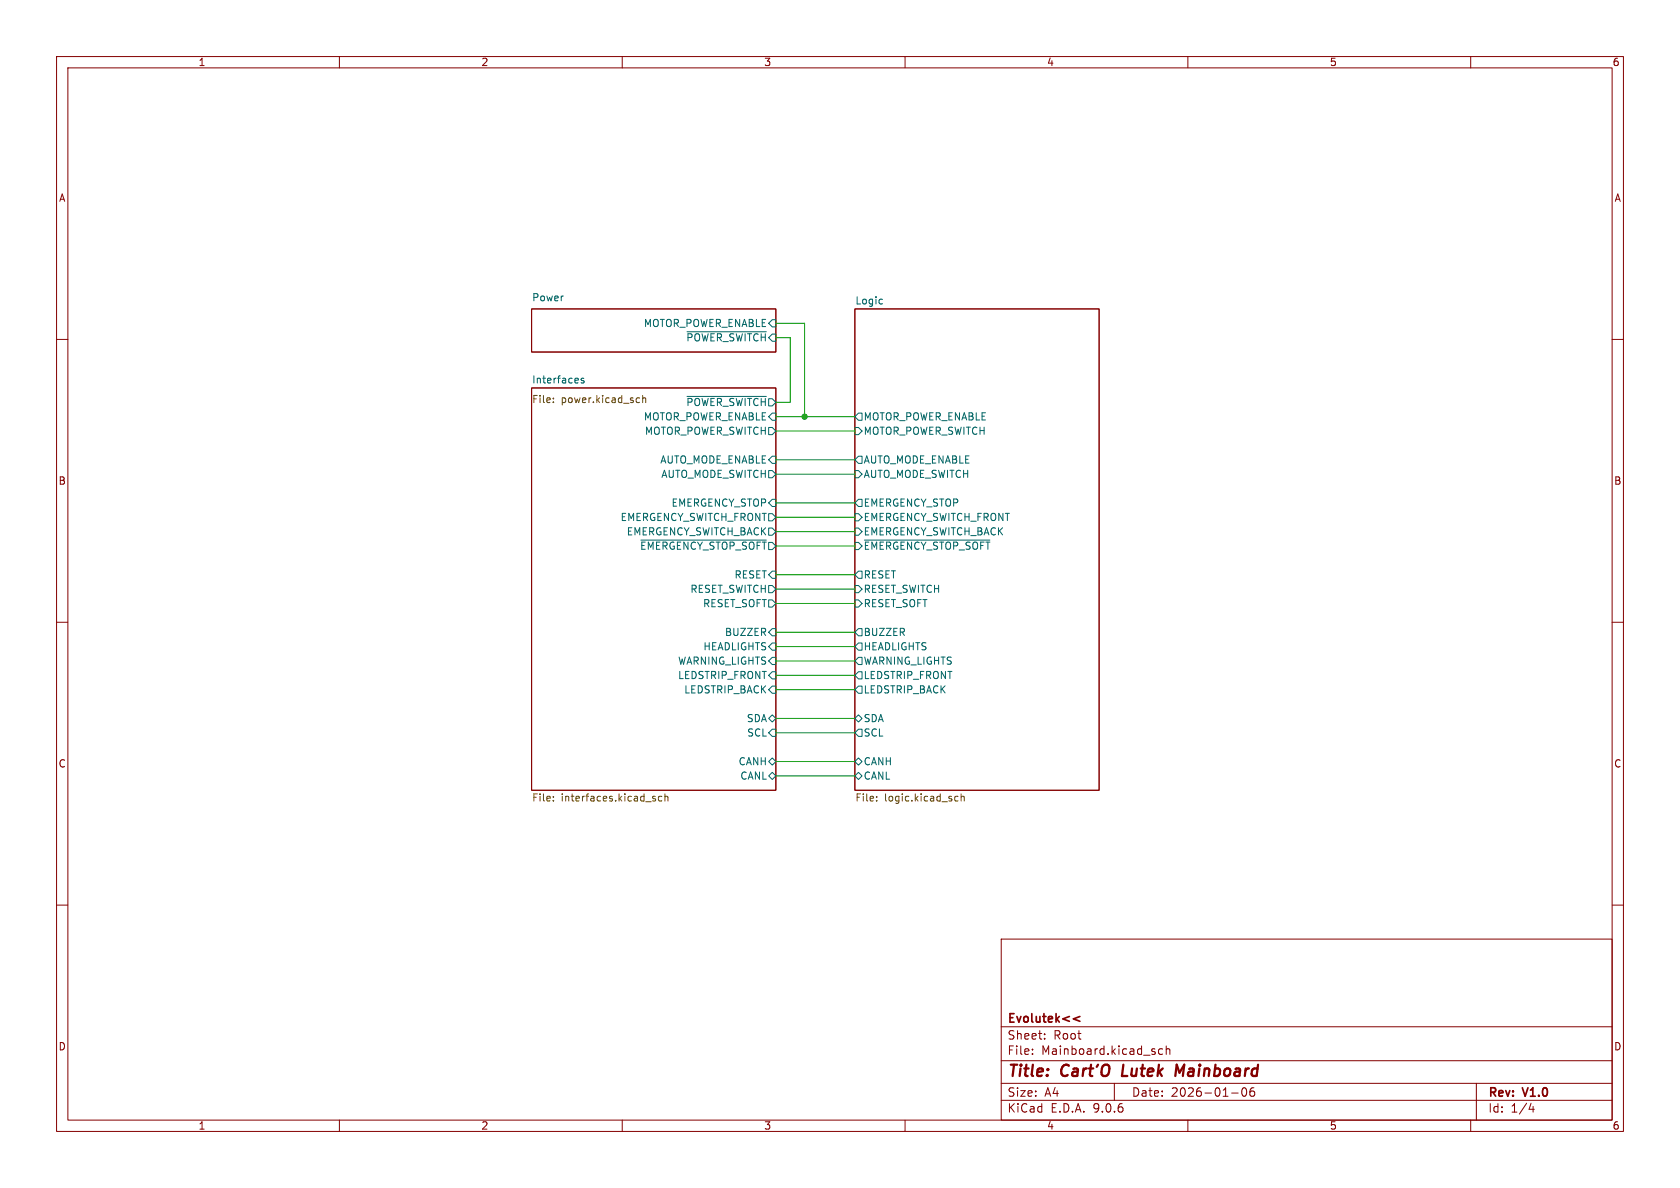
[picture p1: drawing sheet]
<svg xmlns="http://www.w3.org/2000/svg" width="297mm" height="210mm" viewBox="0 0 297 210" stroke-linecap="round" stroke-linejoin="round" font-family="sans-serif">
<g fill="none" stroke="#840000" stroke-width=".18">
<path d="M10 10h277v190h-277zM12 12h273v186h-273zM60 10v2M110 10v2M160 10v2M210 10v2M260 10v2M94 54.6h43.2v7.6h-43.2zM151.1 54.6h43.2v85.1h-43.2zM10 60h2M94 68.6h43.2v71.1h-43.2zM285 60h2"/>
<path d="M10 110h2M285 110h2M10 160h2M177 166h108v32h-108zM285 160h2M60 198v2M110 198v2M160 198v2M177 194.5h108M177 191.5h108M177 187.5h108M177 181.5h108"/>
<path d="M182.5 186.3v.1M182.5 185.5v.1M184.7 183.6v.1M184.7 182.8v.1M197 191.5v3M205.5 185.5l-.4-.1-.3 .3v.4l.2 .2h.5M206.2 185.5l.2-.1 .3 .1 .1 .9M206.2 184.9v1.5M210 198v2M217.7 193.2h1.2M219.7 192.4l.2-.1a.81 .81 0 0 1 .6 .6 .81 .81 0 0 1-.3 .8l-.2 .1a.81 .81 0 0 1-.3-1.4zM221.7 192.3a.59 .59 0 0 0-.7 .6v.6l.1 .2 .4 .1 .2-.1 .1-.5-.1-.3h-.5l-.2 .3"/>
<path d="M260 198v2M261 191.5v6.5M270.7 195l-.4 1.1h.9M271 195.6v1"/>
</g>
<path d="M198.6 188.2l-.3 2h1M209.4 188.2l-.9 1.4-.5-1.4-.2 2" fill="none" stroke="#840000" stroke-width=".4"/>
<path d="M190.9 179.7l-1.1 .4 1.1 .4" fill="none" stroke="#840000" stroke-width=".3"/>
<g fill="none" stroke="#006464" stroke-width=".18">
<path d="M121.5 58.6h14M136.5 56.5h.7v1.3h-.7l-.6-.6zM155.9 52.9h.1M156 53.7h-.1M103.2 66.9h-.3l-.2 .1 .1 .2 .4 .1v.3h-.5M121.5 70.1h14M135.9 75.6h.6l.7 .6-.7 .6h-.6zM136.5 73h.7v1.3h-.7l-.6-.6zM151.1 75.6h.7l.6 .6-.6 .6h-.7zM151.8 73h.6v1.3h-.6l-.7-.6zM113.3 95.5h22.2M135.9 83.2h.6l.7 .6-.7 .7h-.6z"/>
<path d="M135.9 90.8h.6l.7 .6-.7 .7h-.6zM135.9 93.3h.6l.7 .7-.7 .6h-.6zM136.5 88.3h.7v1.2h-.7l-.6-.6zM136.5 80.6h.7v1.3h-.7l-.6-.6zM151.1 83.2h.7l.6 .6-.6 .7h-.7zM151.1 95.9h.7l.6 .6-.6 .7h-.7zM151.1 90.8h.7l.6 .6-.6 .7h-.7zM151.1 93.3h.7l.6 .7-.6 .6h-.7zM151.8 88.3h.6v1.2h-.6l-.7-.6zM151.8 80.6h.6v1.3h-.6l-.7-.6zM152.8 95.5h22.2M135.9 106h.6l.7 .7-.7 .6h-.6z"/>
<path d="M135.9 103.5h.6l.7 .6-.7 .7h-.6zM136.5 101h.7v1.2h-.7l-.6-.6zM136.5 116.2h.7v1.3h-.7l-.6-.7zM136.5 118.7h.7v1.3h-.7l-.6-.6zM136.5 111.1h.7v1.3h-.7l-.6-.6zM136.5 113.7h.7v1.2h-.7l-.6-.6zM151.1 103.5h.7l.6 .6-.6 .7h-.7zM151.1 106h.7l.6 .7-.6 .6h-.7zM151.8 116.2h.6v1.3h-.6l-.7-.7zM151.8 118.7h.6v1.3h-.6l-.7-.6zM151.8 111.1h.6v1.3h-.6l-.7-.6zM151.8 101h.6v1.2h-.6l-.7-.6z"/>
<path d="M151.8 113.7h.6v1.2h-.6l-.7-.6zM135.9 127l.6-.6 .7 .6-.7 .6zM135.9 137.2l.6-.7 .7 .7-.7 .6zM135.9 134.6l.6-.6 .7 .6-.7 .7zM136.5 121.3h.7v1.3h-.7l-.6-.7zM136.5 128.9h.7v1.3h-.7l-.6-.7zM151.1 127l.7-.6 .6 .6-.6 .6zM151.1 137.2l.7-.7 .6 .7-.6 .6zM151.1 134.6l.7-.6 .6 .6-.6 .7zM151.8 121.3h.6v1.3h-.6l-.7-.7zM151.8 128.9h.6v1.3h-.6l-.7-.7z"/>
</g>
<g fill="none" stroke="#725600" stroke-width=".18">
<path d="M97.8 70.4v.1M97.8 71.1v.1M112.7 70.3l.4 .1M113.1 71.1l-.4 .1M113.6 70.4l.2-.1 .3 .1 .1 .8M113.6 69.9v1.3M97.8 141.5v.1M97.8 140.8v.1M115.5 141.2h.4v.2l-.2 .2h-.2M115.5 140.8h.4M117 140.8h-.4l-.2 .2 .1 .5h.5M117.5 140.9l.2-.1h.3l.1 .8"/>
<path d="M117.5 140.3v1.3M155 141.5v.1M155 140.8v.1M168.8 141.5l.2 .1 .4-.1M169.4 140.8h-.4l-.2 .1M169.9 140.9l.2-.1h.3l.1 .8M169.9 140.3v1.3"/>
</g>
<g fill="none" stroke="#009600" stroke-width=".18">
<path d="M137.2 57.2h5v16.5M137.2 59.7h2.5v11.4h-2.5M137.2 76.2h13.9M137.2 73.7h13.9M137.2 91.4h13.9M137.2 88.9h13.9M137.2 83.8h13.9M137.2 81.3h13.9M137.2 96.5h13.9M137.2 94h13.9M137.2 101.6h13.9M137.2 104.1h13.9"/>
<path d="M137.2 106.7h13.9M137.2 114.3h13.9M137.2 119.4h13.9M137.2 111.8h13.9M137.2 116.8h13.9M137.2 121.9h13.9M137.2 137.2h13.9M137.2 127h13.9M137.2 129.5h13.9M137.2 134.6h13.9"/>
</g>
<circle cx="142.2" cy="73.7" r=".46" fill="#009600" stroke="#009600" stroke-width=".18"/>
<g font-size="2.8" fill="#840000">
<text x="178" y="190.9">Title:</text>
<text x="187.7" y="190.9">Cart'O</text>
<text x="199.2" y="190.9">Lutek</text>
<text x="209.4" y="190.9">Mainboard</text>
</g>
<g font-size="2.1" fill="#840000">
<text x="178" y="184">Sheet:</text>
<text x="178" y="181.2">Evolutek&lt;&lt;</text>
<text x="186.2" y="184">Root</text>
<text x="178" y="186.7">File:</text>
<text x="184.1" y="186.7">Mainboard.kicad_sch</text>
<text x="178" y="196.9">KiCad</text>
<text x="178" y="194.1">Size:</text>
<text x="184.7" y="194.1">A4</text>
<text x="185.7" y="196.9">E.D.A.</text>
<text x="193.3" y="196.9">9.0.6</text>
<text x="200" y="194.1">Date:</text>
<text x="207" y="194.1">2026-01-06</text>
<text x="263" y="194.3">Rev:</text>
<text x="263" y="196.9">Id:</text>
<text x="267.1" y="196.9">1/4</text>
<text x="269.4" y="194.3">V1.0</text>
</g>
<g font-size="1.8" fill="#840000">
<text x="35" y="11.9">1</text>
<text x="85" y="11.9">2</text>
<text x="135" y="11.9">3</text>
<text x="185" y="11.9">4</text>
<text x="235" y="11.9">5</text>
<text x="285" y="11.9">6</text>
<text x="10.3" y="35.9">A</text>
<text x="285.3" y="35.9">A</text>
<text x="10.3" y="85.9">B</text>
<text x="285.3" y="85.9">B</text>
<text x="10.3" y="135.9">C</text>
<text x="285.3" y="135.9">C</text>
<text x="10.3" y="185.9">D</text>
<text x="285.3" y="185.9">D</text>
<text x="35" y="199.9">1</text>
<text x="85" y="199.9">2</text>
<text x="135" y="199.9">3</text>
<text x="185" y="199.9">4</text>
<text x="235" y="199.9">5</text>
<text x="285" y="199.9">6</text>
</g>
<g font-size="1.8" fill="#006464">
<text x="94" y="53.3">Power</text>
<text x="151.1" y="53.9">Logic</text>
<text x="113.7" y="58">MOTOR_POWER_ENABLE</text>
<text x="121.2" y="60.6">~{POWER_SWITCH}</text>
<text x="94" y="67.9">Interfaces</text>
<text x="121.2" y="72">~{POWER_SWITCH}</text>
<text x="113.7" y="74.5">MOTOR_POWER_ENABLE</text>
<text x="113.9" y="77.1">MOTOR_POWER_SWITCH</text>
<text x="152.6" y="74.5">MOTOR_POWER_ENABLE</text>
<text x="152.6" y="77.1">MOTOR_POWER_SWITCH</text>
<text x="116.6" y="82.1">AUTO_MODE_ENABLE</text>
<text x="152.6" y="82.1">AUTO_MODE_ENABLE</text>
<text x="116.8" y="84.7">AUTO_MODE_SWITCH</text>
<text x="118.6" y="89.8">EMERGENCY_STOP</text>
<text x="152.6" y="89.8">EMERGENCY_STOP</text>
<text x="152.6" y="84.7">AUTO_MODE_SWITCH</text>
<text x="109.6" y="92.3">EMERGENCY_SWITCH_FRONT</text>
<text x="110.7" y="94.8">EMERGENCY_SWITCH_BACK</text>
<text x="152.6" y="92.3">EMERGENCY_SWITCH_FRONT</text>
<text x="152.6" y="94.8">EMERGENCY_SWITCH_BACK</text>
<text x="113.1" y="97.4">~{EMERGENCY_STOP_SOFT}</text>
<text x="152.6" y="97.4">~{EMERGENCY_STOP_SOFT}</text>
<text x="121.9" y="105">RESET_SWITCH</text>
<text x="124.2" y="107.5">RESET_SOFT</text>
<text x="129.8" y="102.5">RESET</text>
<text x="152.6" y="105">RESET_SWITCH</text>
<text x="152.6" y="107.5">RESET_SOFT</text>
<text x="152.6" y="102.5">RESET</text>
<text x="128.1" y="112.6">BUZZER</text>
<text x="152.6" y="112.6">BUZZER</text>
<text x="119.8" y="117.7">WARNING_LIGHTS</text>
<text x="124.2" y="115.2">HEADLIGHTS</text>
<text x="152.6" y="117.7">WARNING_LIGHTS</text>
<text x="152.6" y="115.2">HEADLIGHTS</text>
<text x="119.8" y="120.2">LEDSTRIP_FRONT</text>
<text x="120.9" y="122.8">LEDSTRIP_BACK</text>
<text x="152.6" y="120.2">LEDSTRIP_FRONT</text>
<text x="152.6" y="122.8">LEDSTRIP_BACK</text>
<text x="131.9" y="127.9">SDA</text>
<text x="132" y="130.4">SCL</text>
<text x="152.6" y="127.9">SDA</text>
<text x="152.6" y="130.4">SCL</text>
<text x="130.5" y="135.5">CANH</text>
<text x="152.6" y="135.5">CANH</text>
<text x="130.8" y="138">CANL</text>
<text x="152.6" y="138">CANL</text>
</g>
<g font-size="1.8" fill="#725600">
<text x="94" y="71.6">File:</text>
<text x="99.2" y="71.6">power.kicad_sch</text>
<text x="94" y="142">File:</text>
<text x="99.2" y="142">interfaces.kicad_sch</text>
<text x="151.1" y="142">File:</text>
<text x="156.4" y="142">logic.kicad_sch</text>
</g>
</svg>
